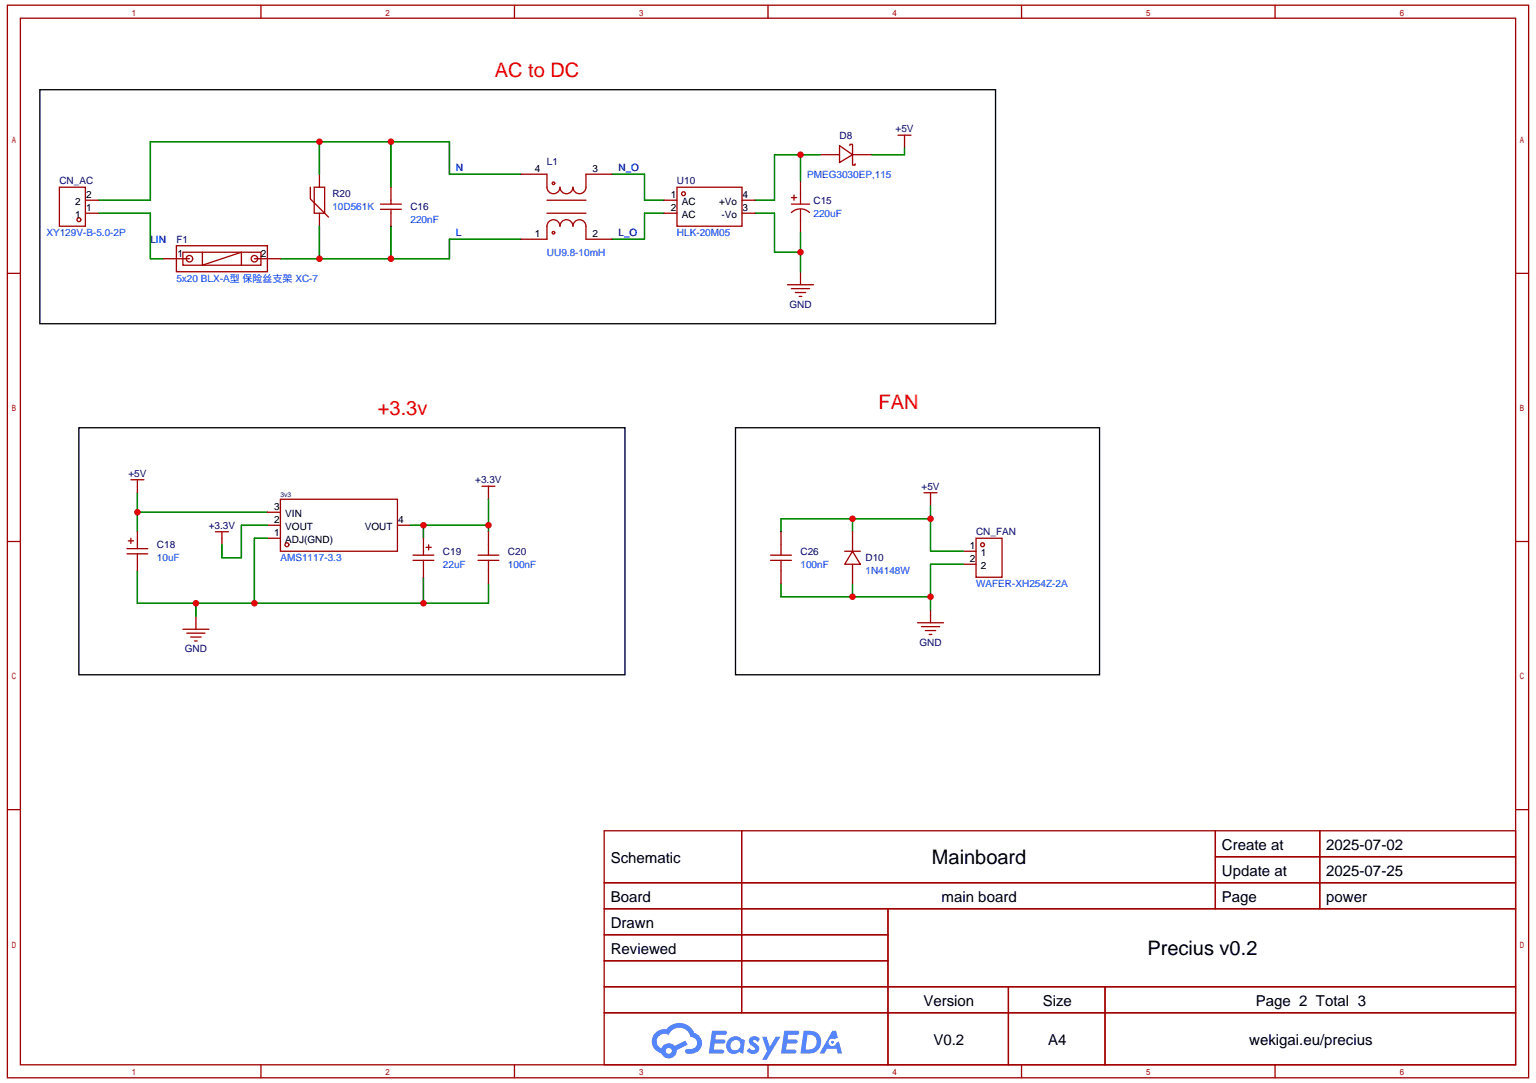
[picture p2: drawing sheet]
<svg xmlns="http://www.w3.org/2000/svg" width="297mm" height="210mm" viewBox="0 0 297 210" stroke-linecap="round" stroke-linejoin="round" font-family="sans-serif">
<g fill="none" stroke="#a10000" stroke-width=".25">
<path d="M1.4 1h294.4v207.5h-294.4zM3.9 3.5h289.3v202.5h-289.3zM50.5 1v2.5M99.5 1v2.5M148.6 1v2.5M197.6 1v2.5M246.7 1v2.5M1.4 52.9h2.5M293.2 52.9h2.6M1.4 104.8h2.5M293.2 104.8h2.6M1.4 156.7h2.5"/>
<path d="M293.2 156.7h2.6M116.9 160.7h176.3v45.3h-176.3zM116.9 170.8h176.3M116.9 175.8h176.3M143.5 160.7v35.3M171.8 175.8v30.2M235.1 160.7v15.1M235.1 165.8h58.1M255.4 160.7v15.1M116.9 180.9h54.9M116.9 190.9h176.3M116.9 185.9h54.9"/>
<path d="M116.9 196h176.3M195.1 190.9v15.1M213.8 190.9v15.1M50.5 206v2.5M99.5 206v2.5M148.6 206v2.5M197.6 206v2.5M246.7 206v2.5"/>
</g>
<g fill="#5487ff">
<path d="M145.2 200.8a1.29 1.29 0 0 1 1.8 .2l-.4 .7a.54 .54 0 0 0-.9-.3l.1 .2a1.56 1.56 0 0 1 1.1 1.6 1.42 1.42 0 0 1-2.5 .1l.6-.6a.63 .63 0 0 0 .5 .5 .63 .63 0 0 0 .6-.3l-.2-.2a1.33 1.33 0 0 1-.9-1.8z"/>
<path d="M147.4 200.6h.9l.6 1.9 1.2-1.9h.9l-2.7 4.5h-.9l1-1.7z"/>
<path d="M137.8 199.4h1.6a1.3 1.3 0 0 1 1.2 .2 .39 .39 0 0 1-.3 .6h-1.8l-.1 .9h1.6a.39 .39 0 0 1 .4 .5 .39 .39 0 0 1-.5 .3h-1.6l-.2 1.2h.8a1.22 1.22 0 0 1 1.2 .2 .39 .39 0 0 1-.4 .6h-2.6z"/>
<path d="M151.7 199.4h1.6a1.31 1.31 0 0 1 1.3 .2 .39 .39 0 0 1-.4 .6h-1.7l-.1 .9h1.6a.39 .39 0 0 1 .3 .5 .39 .39 0 0 1-.4 .3h-1.6l-.2 1.2h.8a1.22 1.22 0 0 1 1.1 .2 .39 .39 0 0 1-.3 .6h-2.6z"/>
<path d="M161 199.4h.8l.3 1.4-.6 .3a.75 .75 0 0 0-1.1 .3 .75 .75 0 0 0 .5 1 .75 .75 0 0 0 .9-.6l.5-.3 .6 2.4h-.8l-.3-1h-1.8l-.5 1h-.9z"/>
<path d="M155.5 199.4l-.6 4.5h1.4a2.25 2.25 0 0 0 2.6-2.3 2.25 2.25 0 0 0-2.7-2.2zM156.2 200.2a1.49 1.49 0 0 1 1.8 1.5 1.49 1.49 0 0 1-1.9 1.4h-.3z"/>
<path d="M140.9 201.2a1.58 1.58 0 0 0-.2 2.1 1.58 1.58 0 0 0 2.1 .4l.2-.2 .8 .4 .3-2.5-.2-.3h-.4a1.58 1.58 0 0 0-2.6 .1zM141.6 201.6a.98 .98 0 0 1 1.6 .2 .98 .98 0 0 1-.8 1.4 .93 .93 0 0 1-1-.5 .93 .93 0 0 1 .2-1.1z"/>
<path d="M126.8 199.8a2.34 2.34 0 0 0 1.2 4 1.53 1.53 0 0 0 1.7 1 1.53 1.53 0 0 0 1.2-1.6l2.2-1.1-.5-.8-2.1 1.1a1.56 1.56 0 0 0-2.5 .4 1.48 1.48 0 0 1-.8-2 1.48 1.48 0 0 1 2.2-.5 2.21 2.21 0 0 1 2.3-1.4 2.21 2.21 0 0 1 1.9 1.8 1.15 1.15 0 0 1 1.3 1 1.15 1.15 0 0 1-1.1 1.3h-.7a.46 .46 0 0 0-.6 .3 .46 .46 0 0 0 .5 .6 2.15 2.15 0 0 0 2.5-1 2.15 2.15 0 0 0-.4-2.6l-.8-.4a3.2 3.2 0 0 0-5.4-.8l-1.1 .1zM128.8 203.3a.6 .6 0 0 1 1.2 0 .6 .6 0 0 1-1.2 0z"/>
<circle cx="161.1" cy="201.7" r=".28"/>
</g>
<g fill="none" stroke="#008700" stroke-width=".25">
<path d="M61.8 27.4v6.3M75.6 27.4v8.8M100.8 33.7h-13.8v-6.3h-57.9v11.3h-10.1M118.4 33.7h6.3v5h3.8M154.9 29.9v5.1M158.7 29.9h-8.9v8.8h-3.7M175 28.7v1.2h-6.3M19 41.3h10.1v8.8h2.5M61.8 43.8v6.3M75.6 43.8v6.3M100.8 46.3h-13.8v3.8h-32.7M128.5 41.3h-3.8v5h-6.3"/>
<path d="M146.1 41.3h3.7v7.5h5.1M154.9 45v7.6M26.6 95.3v7.6M26.6 99.1h25.1M94.5 96.6v6.3M180 97.9v8.8h6.3M26.6 110.4v6.3h67.9v-3.7M37.9 116.7v2.5M51.7 101.6h-5v6.3h-3.8v-2.5M51.7 104.1h-2.5v12.6M79.4 101.6h15.1M81.9 101.6v2.5"/>
<path d="M81.9 111.7v5M151.1 113v2.5h28.9M164.9 100.4v2.5M164.9 113v2.5M180 100.4h-28.9v2.5M186.3 109.2h-6.3v8.8"/>
</g>
<g fill="none" stroke="#a10000" stroke-width=".25">
<path d="M11.5 36.2h5v7.6h-5zM16.5 38.7h2.5M60 36.2v2.3l3.6 3.5M60.8 36.2h2v5.1h-2zM61.8 33.7v2.5M73.6 39.5h4M75.6 36.2v3.3M100.8 33.7h5v2.5a1.26 1.26 0 0 0 1.3 1.3 1.26 1.26 0 0 0 1.2-1.3 1.26 1.26 0 0 0 1.3 1.3 1.26 1.26 0 0 0 1.3-1.3 1.26 1.26 0 0 0 1.2 1.3 1.26 1.26 0 0 0 1.3-1.3v-2.5h5M105.8 38.7h7.6M128.5 38.7h2.5M131 36.2h12.6v7.6h-12.6zM143.6 38.7h2.5"/>
<path d="M153.1 39.5h3.5M153.1 38.2h1M153.6 37.7v1M154.9 35v4.5M158.7 29.9h3.7M162.4 28.2l2.5 1.7-2.5 1.5zM164.4 28.2v-.3h.5v4h.5v-.2M164.9 29.9h3.8M173.7 26.2h2.6M175 26.2v2.5M16.5 41.3h2.5M31.6 50.1h5"/>
<path d="M34.1 47.5h17.6v5.1h-17.6zM35.4 48.8h15.1v2.5h-15.1zM39.2 48.8v2.5l7.5-2.5v2.5M49.2 50.1h5.1M61.8 41.3v2.5M73.6 40.5h4M75.6 40.5v3.3M100.8 46.3h5v-2.5a1.26 1.26 0 0 1 1.3-1.3 1.26 1.26 0 0 1 1.2 1.3 1.26 1.26 0 0 1 1.3-1.3 1.26 1.26 0 0 1 1.3 1.3 1.26 1.26 0 0 1 1.2-1.3 1.26 1.26 0 0 1 1.3 1.3v2.5h5M105.8 41.3h7.6M128.5 41.3h2.5M143.6 41.3h2.5M152.4 55.1h5"/>
<path d="M153.1 55.8h3.5M153.9 56.6h2M154.6 57.4h.5M154.9 40.5v4.5M154.9 52.6v2.5M156.6 41.1a2.51 2.51 0 0 0-3.5 0M25.3 92.8h2.5M26.6 92.8v2.5M51.7 99.1h2.6M54.3 96.6h22.6v10.1h-22.6zM93.2 94.1h2.6M94.5 94.1v2.5"/>
<path d="M178.8 95.3h2.5M180 95.3v2.6M24.6 106.2h4M24.6 107.2h4M24.8 104.6h1M25.3 104.1v1.1M26.6 102.9v3.3M26.6 107.2v3.2M37.9 119.2v2.6M41.7 102.9h2.5M42.9 102.9v2.5M51.7 104.1h2.6"/>
<path d="M51.7 101.6h2.6M76.9 101.6h2.5M79.9 107.4h4M79.9 108.4h4M81.9 104.1v3.3M81.9 108.4v3.3M82.4 105.9h1M82.9 105.4v1M92.5 107.4h4M92.5 108.4h4M94.5 102.9v4.5M94.5 108.4v4.6"/>
<path d="M149.1 107.4h4M149.1 108.4h4M151.1 102.9v4.5M151.1 108.4v4.6M163.4 106.7h3.1M164.9 106.7l1.6 2.5h-3.1zM164.9 102.9v3.8M164.9 109.2v3.8M180 118v2.5M186.3 106.7h2.5M186.3 109.2h2.5M188.8 104.1h5.1v7.6h-5.1z"/>
<path d="M35.4 121.8h5M36.1 122.5h3.6M36.9 123.3h2M37.7 124h.5M177.5 120.5h5.1M178.3 121.3h3.5M179 122h2M179.8 122.8h.5"/>
<circle cx="107.1" cy="35.5" r=".25"/>
<circle cx="132.2" cy="37.5" r=".38"/>
<circle cx="15.3" cy="42.5" r=".38"/>
<circle cx="36.6" cy="50.1" r=".63"/>
<circle cx="49.2" cy="50.1" r=".63"/>
<circle cx="107.1" cy="45" r=".25"/>
<circle cx="55.5" cy="105.4" r=".38"/>
<circle cx="190.1" cy="105.4" r=".38"/>
</g>
<path d="M7.7 17.4h184.9v45.2h-184.9zM15.3 82.8h105.6v47.8h-105.6zM142.3 82.8h70.4v47.8h-70.4z" fill="none" stroke="#000" stroke-width=".25"/>
<g fill="#c00">
<circle cx="26.6" cy="99.1" r=".63"/>
<circle cx="94.5" cy="101.6" r=".63"/>
<circle cx="81.9" cy="101.6" r=".63"/>
<circle cx="49.2" cy="116.7" r=".63"/>
<circle cx="37.9" cy="116.7" r=".63"/>
<circle cx="81.9" cy="116.7" r=".63"/>
<circle cx="75.6" cy="27.4" r=".63"/>
<circle cx="61.8" cy="27.4" r=".63"/>
<circle cx="75.6" cy="50.1" r=".63"/>
<circle cx="61.8" cy="50.1" r=".63"/>
<circle cx="154.9" cy="48.8" r=".63"/>
<circle cx="154.9" cy="29.9" r=".63"/>
<circle cx="180" cy="100.4" r=".63"/>
<circle cx="164.9" cy="100.4" r=".63"/>
<circle cx="180" cy="115.5" r=".63"/>
<circle cx="164.9" cy="115.5" r=".63"/>
</g>
<g font-size="3.9" fill="#f00">
<text x="95.8" y="14.9">AC to DC</text>
<text x="73.1" y="80.3">+3.3v</text>
<text x="170" y="79.1">FAN</text>
</g>
<g font-size="3.9">
<text x="180.3" y="167.2">Mainboard</text>
<text x="222" y="184.8">Precius v0.2</text>
</g>
<g font-size="2.9">
<text x="118.2" y="167">Schematic</text>
<text x="236.4" y="164.5">Create at</text>
<text x="256.6" y="164.5">2025-07-02</text>
<text x="236.4" y="169.5">Update at</text>
<text x="256.6" y="169.5">2025-07-25</text>
<text x="118.2" y="174.5">Board</text>
<text x="118.2" y="179.6">Drawn</text>
<text x="182.2" y="174.5">main board</text>
<text x="236.4" y="174.5">Page</text>
<text x="256.6" y="174.5">power</text>
<text x="118.2" y="184.6">Reviewed</text>
<text x="178.7" y="194.7">Version</text>
<text x="201.8" y="194.7">Size</text>
<text x="243" y="194.7">Page 2 Total 3</text>
<text x="180.6" y="202.2">V0.2</text>
<text x="202.8" y="202.2">A4</text>
<text x="241.7" y="202.2">wekigai.eu/precius</text>
</g>
<g font-size="1.9" fill="#000080">
<text x="162.4" y="26.8">D8</text>
<text x="173.3" y="25.6">+5V</text>
<text x="11.5" y="35.6">CN_AC</text>
<text x="105.8" y="31.9">L1</text>
<text x="131" y="35.6">U10</text>
<text x="64.3" y="38.2">R20</text>
<text x="79.4" y="40.7">C16</text>
<text x="157.4" y="39.4">C15</text>
<text x="34.1" y="47">F1</text>
<text x="152.7" y="59.5">GND</text>
<text x="24.8" y="92.2">+5V</text>
<text x="92" y="93.5">+3.3V</text>
<text x="178.3" y="94.8">+5V</text>
<text x="30.4" y="106.1">C18</text>
<text x="40.4" y="102.3">+3.3V</text>
<text x="85.7" y="107.3">C19</text>
<text x="98.3" y="107.3">C20</text>
<text x="154.9" y="107.3">C26</text>
<text x="188.8" y="103.6">CN_FAN</text>
<text x="167.5" y="108.6">D10</text>
<text x="177.9" y="124.9">GND</text>
<text x="35.8" y="126.2">GND</text>
</g>
<g font-size="1.9" fill="#00f">
<text x="88.2" y="33.1">N</text>
<text x="119.7" y="33.1">N_O</text>
<text x="156.1" y="34.4">PMEG3030EP,115</text>
<text x="64.3" y="40.7">10D561K</text>
<text x="157.4" y="41.9">220uF</text>
<text x="9" y="45.7">XY129V-B-5.0-2P</text>
<text x="29.1" y="47">LIN</text>
<text x="79.4" y="43.2">220nF</text>
<text x="88.2" y="45.7">L</text>
<text x="119.7" y="45.7">L_O</text>
<text x="131" y="45.7">HLK-20M05</text>
<text x="105.8" y="49.5">UU9.8-10mH</text>
<text x="34.1" y="54.5">5x20 BLX-A型 保险丝支架 XC-7</text>
<text x="30.4" y="108.6">10uF</text>
<text x="54.3" y="108.6">AMS1117-3.3</text>
<text x="85.7" y="109.9">22uF</text>
<text x="98.3" y="109.9">100nF</text>
<text x="154.9" y="109.9">100nF</text>
<text x="167.5" y="111.1">1N4148W</text>
<text x="188.8" y="113.6">WAFER-XH254Z-2A</text>
</g>
<g font-size="1.9">
<text x="103.5" y="33.4">4</text>
<text x="114.6" y="33.4">3</text>
<text x="14.5" y="39.6">2</text>
<text x="16.6" y="40.9">1</text>
<text x="16.6" y="38.4">2</text>
<text x="129.8" y="38.4">1</text>
<text x="129.8" y="40.9">2</text>
<text x="131.9" y="39.6">AC</text>
<text x="139.1" y="39.6">+Vo</text>
<text x="143.7" y="40.9">3</text>
<text x="143.7" y="38.4">4</text>
<text x="14.5" y="42.2">1</text>
<text x="103.5" y="45.9">1</text>
<text x="114.6" y="45.9">2</text>
<text x="131.9" y="42.2">AC</text>
<text x="139.6" y="42.2">-Vo</text>
<text x="34.3" y="49.7">1</text>
<text x="50.5" y="49.7">2</text>
<text x="53.1" y="101.3">2</text>
<text x="53.1" y="98.8">3</text>
<text x="55.2" y="100">VIN</text>
<text x="77" y="101.3">4</text>
<text x="53.1" y="103.8">1</text>
<text x="55.2" y="105.1">ADJ(GND)</text>
<text x="55.2" y="102.5">VOUT</text>
<text x="70.6" y="102.5">VOUT</text>
<text x="187.6" y="106.3">1</text>
<text x="189.8" y="107.6">1</text>
<text x="187.6" y="108.8">2</text>
<text x="189.8" y="110.1">2</text>
</g>
<text font-size="1.3" fill="#000080" x="54.3" y="96.2">3v3</text>
</svg>
